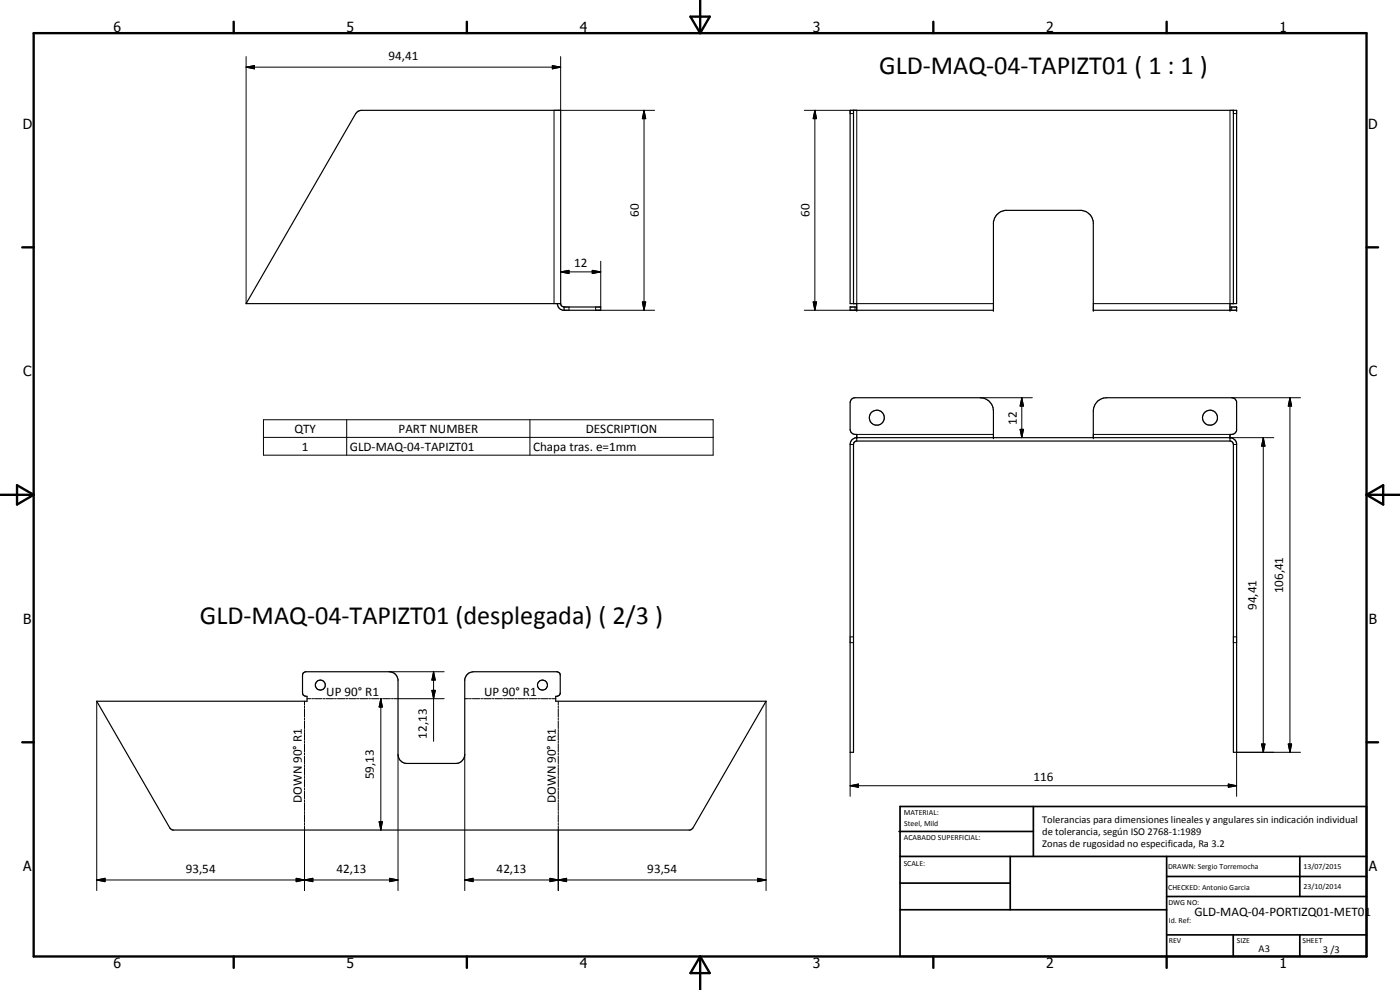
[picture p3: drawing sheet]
<svg xmlns="http://www.w3.org/2000/svg" width="420mm" height="297mm" viewBox="0 0 420 297" stroke-linecap="round" stroke-linejoin="round" font-family="sans-serif">
<g fill="none" stroke="#000" stroke-width=".35">
<path d="M107 33.8l.5-.4 1-.3h59.8v58h-94.4zM256.1 33.1v58M370.2 33.1v58M167.3 91.1l.4 1.3 1.2 .7h11.4v-1h-11M168.3 91.1l.2 .6 .8 .4M169.3 92.1v1M257.1 93.1v-2h-2v-58h116v58h-2v2M257.1 92.1h-2v1h43v-26.5a4.1 4.1 0 0 1 3.6-3.5h22.9a4.1 4.1 0 0 1 3.5 3.5v26.5h43v-1h-2M257.1 131.3a2.09 2.09 0 0 0-2 2v92.4h1v-92.4l.1-.4 .7-.6h112.4l.5 .2 .4 .8v92.4h.9v-92.7l-.4-1-.5-.4-1.1-.3M257.1 131.3v-1a1.61 1.61 0 0 1-2-1.5v-8a1.52 1.52 0 0 1 1.5-1.5h37.6a4 4 0 0 1 3.9 4v8M257.1 131.3h112M328.1 131.3v-8a4 4 0 0 1 4-4h37.5a1.51 1.51 0 0 1 1.5 1.2v8.6a1.62 1.62 0 0 1-2 1.2v1"/>
<path d="M29 210.4h63.1v-1.5h-.5a.95 .95 0 0 1-.8-1v-5.3l.2-.7 .6-.3 25.2-.1a2.72 2.72 0 0 1 2.7 2.3v22.6a2.67 2.67 0 0 0 2.6 2.7h14.7a2.73 2.73 0 0 0 2.7-2.7v-22.6a2.72 2.72 0 0 1 2.6-2.3l25.2 .1 .6 .3 .2 .7v5.3l-.3 .8-1 .2v1.5h63.1l-21.9 38-.9 .6h-155.3l-.8-.6z"/>
<circle cx="263.2" cy="125.3" r="2.26"/>
<circle cx="363.1" cy="125.3" r="2.25"/>
<circle cx="96.1" cy="205.5" r="1.5"/>
<circle cx="162.8" cy="205.5" r="1.5"/>
</g>
<g fill="none" stroke="#000" stroke-width=".3">
<path d="M73.9 17v74.1M165.8 19.7l2.5 .5-2.5 .5zM168.3 17v16.1M73.9 20.2l2.5-.5v1zM73.9 20.2h94.4M193.3 33.1l.5 2.5h-1zM193.3 33.1v60M196.5 33.1h-30.2v58M241.4 33.1h15.7v58h41M244.5 33.1l.6 2.5h-1.1zM244.5 33.1v60M255.1 34.1h1"/>
<path d="M369.1 33.1v58h-41M370.2 34.1h.9M180.3 78.4v13.7M168.3 81.6l2.5-.5v1zM168.3 81.6h12M170.8 92.1v1M177.7 81.1l2.6 .5-2.6 .5zM178.8 92.1v1h17.7M192.8 90.6h1l-.5 2.5zM241.4 93.1h15.7M244 90.6h1.1l-.6 2.5zM256.6 92.1v1"/>
<path d="M369.6 92.1v1M294.2 119.3h15.6M306.7 119.3l.5 2.5h-1.1zM306.7 119.3v12M369.6 119.3h20.7M387.1 119.3l.5 2.5h-1zM387.1 119.3v106.4M79.1 125.9h134.9v10.7h-134.9zM79.1 131.2h134.9M104 125.9v10.7M159 125.9v10.7M255.1 133.3h1"/>
<path d="M257.1 131.3v1M257.1 130.3h41M306.1 128.8h1.1l-.5 2.5zM328.1 130.3h41M370.2 133.3h.9M379.1 131.3l.5 2.6h-1zM379.1 131.3v94.4M382.3 131.3h-13.2v1M255.1 191.1h1M255.1 192.8h1M370.2 191.1h.9M370.2 192.8h.9"/>
<path d="M29 210.4v56.8M91.4 210.4v1.2M91.4 211.9v.6M91.4 212.7v2.4M91.4 215.4v.5M91.4 216.3v2.3M91.4 218.9v.6M91.4 219.8v2.3M92.1 209.6h1.1M93.5 209.6h.6M94.4 209.6h2.3M97 209.6h.6"/>
<path d="M97.8 209.6h2.3M100.4 209.6h.6M101.2 209.6h2.3M103.8 209.6h.6M104.7 209.6h2.3M107.2 209.6h.6M108.1 209.6h2.3M110.6 209.6h.6M111.5 209.6h2.3M114.1 209.6h.5M114.3 209.6l.5 2.5h-1zM114.3 209.6v39.4"/>
<path d="M114.9 209.6h2.3M116.8 201.5h16.5M117.5 209.6h.6M118.3 209.6h15M129.6 207.1h1l-.5 2.5zM130.1 201.5l.5 2.5h-1zM130.1 201.5v20.9M139.5 209.6h1.1M140.9 209.6h.6M141.8 209.6h2.2M144.3 209.6h.6M145.1 209.6h2.3"/>
<path d="M147.7 209.6h.6M148.6 209.6h2.2M151.2 209.6h.5M152 209.6h2.3M154.5 209.6h.6M155.4 209.6h2.3M158 209.6h.5M158.8 209.6h2.3M161.4 209.6h.6M162.3 209.6h2.2M164.8 209.6h.6M165.6 209.6h1.2"/>
<path d="M167.5 210.4v1.2M167.5 211.9v.6M167.5 212.7v2.4M167.5 215.4v.5M167.5 216.3v2.3M167.5 218.9v.6M167.5 219.8v2.3M229.9 210.4v56.8M91.4 222.4v.6M91.4 223.3v2.3M91.4 225.9v.6M91.4 226.8v2.4"/>
<path d="M91.4 229.4v.6M91.4 230.3v2.4M91.4 233v.6M91.4 233.8v2.4M91.4 236.5v.6M91.4 237.4v2.3M91.4 240v.6M119.5 226.4v40.8M139.5 226.4v40.8M167.5 222.4v.6M167.5 223.3v2.3M167.5 225.9v.6"/>
<path d="M167.5 226.8v2.4M167.5 229.4v.6M167.5 230.3v2.4M167.5 233v.6M167.5 233.8v2.4M167.5 236.5v.6M167.5 237.4v2.3M167.5 240v.6M255.1 235.8l2.5-.6v1zM255.1 235.8h116M255.1 225.7v13.2M368.6 235.2l2.5 .6-2.5 .4z"/>
<path d="M378.6 223.2h1l-.5 2.5zM386.6 223.2h1l-.5 2.5zM390.3 225.7h-19.2v13.2M91.4 240.8v2.4M91.4 243.5v.6M91.4 244.4v2.3M91.4 247v.6M91.4 247.9v19.3M113.8 246.5h1l-.5 2.5zM167.5 240.8v2.4M167.5 243.5v.6M167.5 244.4v2.3"/>
<path d="M167.5 247v.6M167.5 247.9v19.3M29 264l2.5-.5v1zM29 264h90.5M88.9 263.5l2.5 .5-2.5 .5zM88.9 263.5l5 1v-1l-5 1zM91.4 264l2.5-.5v1zM117 263.5l2.5 .5-2.5 .5zM139.5 264l2.5-.5v1zM139.5 264h90.4M165 263.5l2.5 .5-2.5 .5zM165 263.5l5 1v-1l-5 1z"/>
<path d="M167.5 264l2.5-.5v1zM227.4 263.5l2.5 .5-2.5 .5z"/>
</g>
<g fill="#000">
<circle cx="257.1" cy="93.1" r=".18"/>
<circle cx="298.1" cy="93.1" r=".18"/>
<circle cx="328.1" cy="93.1" r=".18"/>
<circle cx="369.1" cy="93.1" r=".18"/>
<circle cx="371.1" cy="92.1" r=".18"/>
<circle cx="371.1" cy="93.1" r=".18"/>
<circle cx="257.1" cy="131.3" r=".18"/>
<circle cx="298.1" cy="131.3" r=".18"/>
<circle cx="328.1" cy="131.3" r=".18"/>
<circle cx="369.1" cy="131.3" r=".18"/>
</g>
<g fill="none" stroke="#000" stroke-width=".71">
<path d="M10.1 9.9h400v277.1h-400zM70.1 6.5v3.4M140.1 6.5v3.4M207.2 5h5.8l-2.9 4.9zM210.1 0v9.9M280.1 6.5v3.4M350.1 6.5v3.4M6.7 74.2h3.4M410.1 74.2h3.5M.1 148.5h10M5.1 145.6l5 2.9-5 2.9zM410.1 148.5h10"/>
<path d="M410.1 148.5l5-2.9v5.8zM6.7 222.7h3.4M410.1 222.7h3.5M70.1 287v3.4M140.1 287v3.4M210.1 287v10M210.1 287l2.9 5h-5.8zM280.1 287v3.4M350.1 287v3.4"/>
</g>
<g fill="none" stroke="#000" stroke-width=".51">
<path d="M269.8 249.5h40.3M270.1 242h140v45h-140zM270.1 257h140M303.2 257v16M310.1 242v15M350.1 257v30M390.1 257v12M270.1 265h33.1M270.1 273h80M350.1 269h60M350.1 263h60M350.1 280.5h60"/>
<path d="M370.1 280.5v6.5M390.1 280.5v6.5"/>
</g>
<g fill="#000">
<path d="M73.9 20.2l2.5-.5v1zM165.8 19.7l2.5 .5-2.5 .5zM193.3 33.1l.5 2.5h-1zM244.5 33.1l.6 2.5h-1.1zM168.3 81.6l2.5-.5v1zM177.7 81.1l2.6 .5-2.6 .5zM192.8 90.6h1l-.5 2.5zM244 90.6h1.1l-.6 2.5zM306.1 128.8h1.1l-.5 2.5zM306.7 119.3l.5 2.5h-1.1zM379.1 131.3l.5 2.6h-1zM387.1 119.3l.5 2.5h-1z"/>
<path d="M114.3 209.6l.5 2.5h-1zM129.6 207.1h1l-.5 2.5zM130.1 201.5l.5 2.5h-1zM255.1 235.8l2.5-.6v1zM368.6 235.2l2.5 .6-2.5 .4zM378.6 223.2h1l-.5 2.5zM386.6 223.2h1l-.5 2.5zM113.8 246.5h1l-.5 2.5zM29 264l2.5-.5v1zM88.9 263.5l2.5 .5-2.5 .5zM91.4 264l2.5-.5v1zM117 263.5l2.5 .5-2.5 .5z"/>
<path d="M139.5 264l2.5-.5v1zM165 263.5l2.5 .5-2.5 .5zM167.5 264l2.5-.5v1zM227.4 263.5l2.5 .5-2.5 .5z"/>
</g>
<g font-size="7.9">
<text x="263.8" y="22.1">GLD-MAQ-04-TAPIZT01 ( 1 : 1 )</text>
<text x="60" y="187.4">GLD-MAQ-04-TAPIZT01 (desplegada) ( 2/3 )</text>
</g>
<g font-size="4.2">
<text x="34" y="9.6">6</text>
<text x="104" y="9.6">5</text>
<text x="174" y="9.6">4</text>
<text x="244" y="9.6">3</text>
<text x="314" y="9.6">2</text>
<text x="384" y="9.6">1</text>
<text x="6.8" y="38.7">D</text>
<text x="410.6" y="38.7">D</text>
<text x="7" y="112.9">C</text>
<text x="410.8" y="112.9">C</text>
<text x="7" y="187.1">B</text>
<text x="410.8" y="187.1">B</text>
<text x="7" y="261.4">A</text>
<text x="410.8" y="261.4">A</text>
<text x="34" y="290.4">6</text>
<text x="104" y="290.4">5</text>
<text x="174" y="290.4">4</text>
<text x="244" y="290.4">3</text>
<text x="314" y="290.4">2</text>
<text x="384" y="290.4">1</text>
</g>
<g font-size="3.9">
<text x="116.6" y="18.1">94,41</text>
<text x="191.8" y="65.1" transform="rotate(-90 191.8 65.1)">60</text>
<text x="243" y="65.1" transform="rotate(-90 243 65.1)">60</text>
<text x="172.3" y="80.1">12</text>
<text x="88.3" y="129.9">QTY</text>
<text x="119.6" y="129.9">PART NUMBER</text>
<text x="175.8" y="129.9">DESCRIPTION</text>
<text x="305.1" y="127.4" transform="rotate(-90 305.1 127.4)">12</text>
<text x="90.6" y="135.2">1</text>
<text x="105" y="135.2">GLD-MAQ-04-TAPIZT01</text>
<text x="160" y="135.3">Chapa tras. e=1mm</text>
<text x="385.1" y="178.1" transform="rotate(-90 385.1 178.1)">106,41</text>
<text x="377.1" y="183" transform="rotate(-90 377.1 183)">94,41</text>
<text x="97.9" y="208.8">UP 90° R1</text>
<text x="145.3" y="208.8">UP 90° R1</text>
<text x="128.1" y="221.7" transform="rotate(-90 128.1 221.7)">12,13</text>
<text x="112.2" y="233.8" transform="rotate(-90 112.2 233.8)">59,13</text>
<text x="310.1" y="234.2">116</text>
<text x="90.6" y="240.9" transform="rotate(-90 90.6 240.9)">DOWN 90° R1</text>
<text x="166.8" y="240.9" transform="rotate(-90 166.8 240.9)">DOWN 90° R1</text>
<text x="55.7" y="262">93,54</text>
<text x="101" y="262">42,13</text>
<text x="149" y="262">42,13</text>
<text x="194.3" y="262">93,54</text>
<text x="358.5" y="275">GLD-MAQ-04-PORTIZQ01-MET01</text>
</g>
<g font-size="3.1">
<text x="312.7" y="246.8">Tolerancias para dimensiones lineales y angulares sin indicación individual</text>
<text x="312.7" y="250.4">de tolerancia, según ISO 2768-1:1989</text>
<text x="312.7" y="254">Zonas de rugosidad no especificada, Ra 3.2</text>
<text x="377.7" y="285.6">A3</text>
<text x="397" y="285.9">3 /3</text>
</g>
<g font-size="2.4">
<text x="271.2" y="244.4">MATERIAL:</text>
<text x="271.3" y="252">ACABADO SUPERFICIAL:</text>
<text x="271.4" y="247.9">Steel, Mild</text>
<text x="271.2" y="259.7">SCALE:</text>
<text x="350.6" y="260.8">DRAWN: Sergio Torremocha</text>
<text x="391.2" y="260.6">13/07/2015</text>
<text x="350.6" y="267">CHECKED: Antonio Garcia</text>
<text x="391.2" y="266.7">23/10/2014</text>
<text x="350.6" y="271.4">DWG NO:</text>
<text x="350.8" y="276.9">Id. Ref:</text>
<text x="350.8" y="282.8">REV</text>
<text x="371.2" y="282.9">SIZE</text>
<text x="390.9" y="282.9">SHEET</text>
</g>
</svg>
